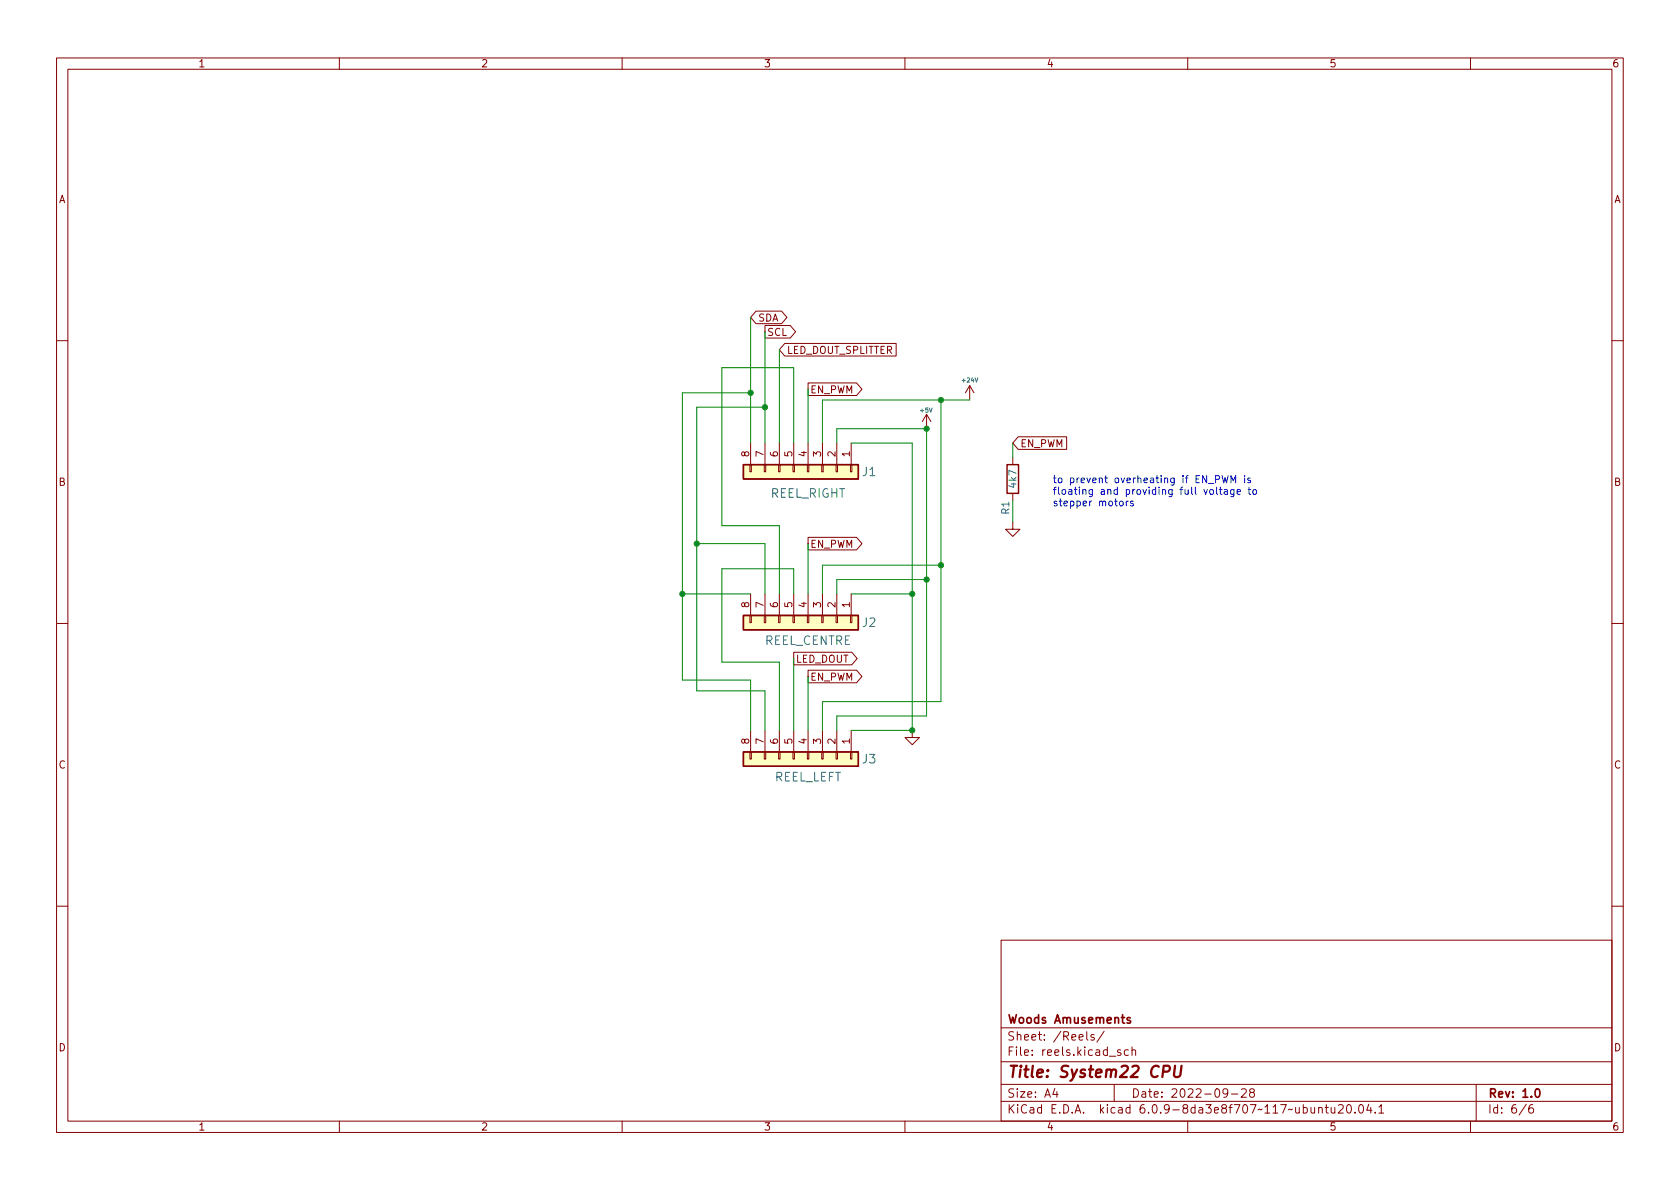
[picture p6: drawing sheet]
<svg xmlns="http://www.w3.org/2000/svg" width="297mm" height="210mm" viewBox="0 0 297 210" stroke-linecap="round" stroke-linejoin="round" font-family="sans-serif">
<g fill="none" stroke="#840000" stroke-width=".18">
<path d="M10 10.2h277v190.1h-277zM12 12.2h273v186.1h-273zM60 10.2v2M110 10.2v2M160 10.2v2M210 10.2v2M260 10.2v2M133.7 55h4.5l.9 1.1-.9 1.1h-4.5l-1-1.1zM135.3 57.6h4.4l1 1.1-1 1.1h-4.4zM10 60.2h2M132.7 78.4v3.8M135.3 78.4v3.8"/>
<path d="M137.8 78.4v3.8M138.7 60.7h19.7v2.3h-19.7l-.9-1.2zM140.3 78.4v3.8M142.9 67.7h8.5l1 1.1-1 1.1h-8.5zM142.9 78.4v3.8M145.4 78.4v3.8M148 78.4v3.8M150.5 78.4v3.8M163.8 73.3l-.7 1.2M163.8 73.3v2.5M163.8 73.3l.8 1.2M171.4 68.2l-.7 1.3"/>
<path d="M171.4 68.2v2.5M171.4 68.2l.8 1.3M180 77.2h8.6v2.3h-8.6l-.9-1.1zM285 60.2h2M132.6 82.2h.2v1.2h-.2zM135.1 82.2h.3v1.2h-.3zM137.7 82.2h.2v1.2h-.2zM140.2 82.2h.3v1.2h-.3zM142.7 82.2h.3v1.2h-.3zM142.9 95h8.5l1 1.1-1 1.1h-8.5zM145.3 82.2h.2v1.2h-.2zM147.8 82.2h.3v1.2h-.3z"/>
<path d="M150.4 82.2h.2v1.2h-.2zM179.1 92.3v1.3h1.2l-1.2 1.3-1.3-1.3h1.3M179.1 80.9v1.3M179.1 87.2v1.3M10 110.2h2M132.6 108.8h.2v1.3h-.2zM132.7 105v3.8M135.1 108.8h.3v1.3h-.3zM135.3 105v3.8M137.7 108.8h.2v1.3h-.2zM137.8 105v3.8M140.2 108.8h.3v1.3h-.3z"/>
<path d="M140.3 115.3h10.3l1 1.2-1 1.1h-10.3zM140.3 105v3.8M142.7 108.8h.3v1.3h-.3zM142.9 118.5h8.5l1 1.1-1 1.1h-8.5zM142.9 105v3.8M145.3 108.8h.2v1.3h-.2zM145.4 105v3.8M147.8 108.8h.3v1.3h-.3zM148 105v3.8M150.4 108.8h.2v1.3h-.2zM150.5 105v3.8M285 110.2h2"/>
<path d="M132.6 133h.2v1.2h-.2zM132.7 129.2v3.8M135.1 133h.3v1.2h-.3zM135.3 129.2v3.8M137.7 133h.2v1.2h-.2zM137.8 129.2v3.8M140.2 133h.3v1.2h-.3zM140.3 129.2v3.8M142.7 133h.3v1.2h-.3zM142.9 129.2v3.8M145.3 133h.2v1.2h-.2zM145.4 129.2v3.8"/>
<path d="M147.8 133h.3v1.2h-.3zM148 129.2v3.8M150.4 133h.2v1.2h-.2zM150.5 129.2v3.8M161.3 129.2v1.2h1.3l-1.3 1.3-1.3-1.3h1.3M10 160.2h2M177 166.3h108v32h-108zM285 160.2h2M60 198.3v2M110 198.3v2M160 198.3v2M177 194.8h108"/>
<path d="M177 191.8h108M177 187.8h108M177 181.8h108M186.5 192.5l-.4 1h1M186.9 193v1M192.1 182.4v1.3l.3 .2M193.4 183l-.3-.1-.2 .2v.3l.5 .1v.4h-.5M195.2 182.4l-1.3 1.9M197 191.8v3M198.1 185.7l-.3-.1-.2 .2v.3l.5 .1v.4h-.5M199.5 185.7l-.4-.1-.3 .3v.4l.1 .3h.6M200.1 185.8l.3-.2 .3 .1 .1 .9"/>
<path d="M200.1 185.1v1.5M210 198.3v2M217.1 193.2l-.3 .3h-.3l-.3-.3 .2-.6 .4-.1 .2 .2a.99 .99 0 0 1-.4 1.3h-.2M217.7 193.5h1.2M219.5 192.7l.6-.2 .2 .2 .1 .3-1 1h1M221.2 193.2l-.3-.3 .1-.2 .2-.2 .4 .1 .2 .2-.1 .2-.6 .2-.2 .3 .1 .4 .2 .1h.4l.2-.3-.1-.4-.2-.1M233.1 196l.3-.2 .3 .1 .1 .9M233.1 195.8v1M234.3 195.8h.6M234.5 195.3v1.3l.4 .2M235.4 195.8v1h.4l.2-.1M236 195.8v1"/>
<path d="M236.6 195.5l.6-.2 .2 .2 .1 .3-.9 1h.9M238.3 195.4l.1-.1a.81 .81 0 0 1 .6 .7 .81 .81 0 0 1-.3 .8h-.1a.81 .81 0 0 1-.6-.6 .81 .81 0 0 1 .3-.8zM239.6 196.7v.1M240.4 195.4l.2-.1a.81 .81 0 0 1 .6 .7 .81 .81 0 0 1-.3 .8h-.2a.81 .81 0 0 1-.6-.6 .81 .81 0 0 1 .3-.8zM242 195.3l-.4 1h1M242.4 195.8v1M243.1 196.7v.1M243.8 195.8l.4-.5v1.5M243.8 196.8h.8M260 198.3v2M261 191.8v6.5M269.9 195.3l-1.3 1.9"/>
<path d="M271 195.3a.6 .6 0 0 0-.7 .7v.5l.1 .3h.5l.2-.1 .1-.5-.2-.2-.4-.1-.3 .3"/>
</g>
<path d="M199.8 180l-.3-.1-.2 .2v.3l.5 .1v.4h-.5M271.6 192.6l.2-.1a.82 .82 0 0 1 .6 .7 .82 .82 0 0 1-.3 .8h-.2a.81 .81 0 0 1-.6-.6 .81 .81 0 0 1 .3-.8z" fill="none" stroke="#840000" stroke-width=".3"/>
<path d="M205.6 189.5h.8a.55 .55 0 0 0 .4-.5 .55 .55 0 0 0-.3-.5h-.7l-.3 2M207.8 188.5l-.2 1.6 .1 .3a.66 .66 0 0 0 1-.3l.2-1.6" fill="none" stroke="#840000" stroke-width=".4"/>
<g fill="#ffffc2" stroke="#ffffc2" stroke-width=".18">
<path d="M131.4 133h20.4v2.5h-20.4z"/>
<path d="M131.4 108.8h20.4v2.6h-20.4z"/>
<path d="M131.4 82.2h20.4v2.5h-20.4z"/>
</g>
<path d="M131.4 82.2h20.4v2.5h-20.4zM178.1 82.2h2v5h-2zM131.4 108.8h20.4v2.6h-20.4zM131.4 133h20.4v2.5h-20.4z" fill="none" stroke="#840000" stroke-width=".25"/>
<g fill="none" stroke="#0000c2" stroke-width=".18">
<path d="M198 88.7l.3-.1 .3 .3v.3l-.3 .3-.3-.1-.1-.2zM199.1 88.6v.9M199.5 88.6l-.4 .3M200.3 88.7l-.3-.1-.1 .2v.2l.4 .1v.3h-.4M214 86.6h.3l.3 .2v.4l-.3 .2h-.3l-.1-.2zM214.9 84.8l.6-.1 .1-.2v-.3l-.7-.1v1.3M215.1 86.1v1.1l.2 .2M215.6 86.6h.5M215.8 86.1v1.1l.3 .2M216.1 84.1l.3 1.3 .2-.9 .3 .9 .3-1.3M216.5 86.6h.5v.8M217 86.9h-.4l-.2 .2 .2 .3h.4"/>
<path d="M217.6 85.4v-1.3l.5 .9 .4-.9v1.3M218.2 86.6v1l-.3 .2h-.3M218.2 86.6h-.4l-.2 .2 .1 .6h.5M218.7 87l.6-.1v-.3h-.4l-.2 .2 .1 .6h.5M220.1 84.1v.1M220.1 84.5v.9M220.7 86.6h.4M220.8 86.1v1.1l.3 .2M221.1 84.6l-.3-.1-.2 .2 .1 .2 .4 .1v.3h-.5M221.6 86.6h.3l.3 .2v.4l-.3 .2h-.3l-.1-.2z"/>
</g>
<g fill="none" stroke="#008400" stroke-width=".18">
<path d="M132.7 56.1v22.3M135.3 58.7v19.7M132.7 69.5h-12.1v50.8h12.1v8.9M135.3 72h-12.1v50.2h12.1v7M137.8 61.8v16.6M140.3 78.4v-13.4h-12.7v28h10.2v12M142.9 68.8v9.6M148 78.4v-2.6h15.8v50.8h-15.8v2.6M150.5 78.4h10.8v50.8h-10.8M166.4 70.7v53.4h-21v5.1M171.4 70.7h-26v7.7M179.1 78.4v2.5"/>
<path d="M123.2 96.1h12.1v8.9M142.9 96.1v8.9M166.4 99.9h-21v5.1M179.1 88.5v3.8M120.6 105h12.1M140.3 105v-4.4h-12.7v16.5h10.2v12.1M140.3 116.5v12.7M142.9 119.6v9.6M150.5 105h10.8M163.8 102.5h-15.8v2.5"/>
</g>
<g fill="#008400" stroke="#008400" stroke-width=".18">
<circle cx="161.3" cy="129.2" r=".46"/>
<circle cx="163.8" cy="102.5" r=".46"/>
<circle cx="161.3" cy="105" r=".46"/>
<circle cx="120.6" cy="105" r=".46"/>
<circle cx="132.7" cy="69.5" r=".46"/>
<circle cx="123.2" cy="96.1" r=".46"/>
<circle cx="135.3" cy="72" r=".46"/>
<circle cx="163.8" cy="75.8" r=".46"/>
<circle cx="166.4" cy="70.7" r=".46"/>
<circle cx="166.4" cy="99.9" r=".46"/>
</g>
<text font-size="2.8" fill="#840000" x="178" y="190.6">Title: System22 CPU</text>
<g font-size="2.1" fill="#008484">
<text x="136.2" y="88">REEL_RIGHT</text>
<text x="152.5" y="84.2">J1</text>
<text x="152.5" y="110.9">J2</text>
<text x="135.1" y="114">REEL_CENTRE</text>
<text x="152.5" y="135">J3</text>
<text x="136.8" y="138.2">REEL_LEFT</text>
</g>
<g font-size="2.1" fill="#840000">
<text x="178" y="184">Sheet: /Reels/</text>
<text x="178" y="181">Woods Amusements</text>
<text x="178" y="186.7">File: reels.kicad_sch</text>
<text x="178" y="196.9">KiCad E.D.A. kicad 6.0.9-8da3e8f707~117~ubuntu20.04.1</text>
<text x="178" y="194.1">Size: A4</text>
<text x="200" y="194.1">Date: 2022-09-28</text>
<text x="263" y="194.1">Rev: 1.0</text>
<text x="263" y="196.9">Id: 6/6</text>
</g>
<g font-size="1.8" fill="#840000">
<text x="35" y="11.9">1</text>
<text x="85" y="11.9">2</text>
<text x="135" y="11.9">3</text>
<text x="185" y="11.9">4</text>
<text x="235" y="11.9">5</text>
<text x="285" y="11.9">6</text>
<text x="10.3" y="35.9">A</text>
<text x="285.3" y="35.9">A</text>
<text x="134" y="56.9">SDA</text>
<text x="135.6" y="59.4">SCL</text>
<text x="139.1" y="62.6">LED_DOUT_SPLITTER</text>
<text x="143.2" y="69.6">EN_PWM</text>
<text x="132.5" y="80.8" transform="rotate(-90 132.5 80.8)">8</text>
<text x="135" y="80.8" transform="rotate(-90 135 80.8)">7</text>
<text x="137.5" y="80.8" transform="rotate(-90 137.5 80.8)">6</text>
<text x="140.1" y="80.8" transform="rotate(-90 140.1 80.8)">5</text>
<text x="142.6" y="80.8" transform="rotate(-90 142.6 80.8)">4</text>
<text x="145.2" y="80.8" transform="rotate(-90 145.2 80.8)">3</text>
<text x="147.7" y="80.8" transform="rotate(-90 147.7 80.8)">2</text>
<text x="150.2" y="80.8" transform="rotate(-90 150.2 80.8)">1</text>
<text x="180.3" y="79.1">EN_PWM</text>
<text x="10.3" y="85.9">B</text>
<text x="285.3" y="85.9">B</text>
<text x="143.2" y="96.9">EN_PWM</text>
<text x="132.5" y="107.4" transform="rotate(-90 132.5 107.4)">8</text>
<text x="135" y="107.4" transform="rotate(-90 135 107.4)">7</text>
<text x="137.5" y="107.4" transform="rotate(-90 137.5 107.4)">6</text>
<text x="140.1" y="107.4" transform="rotate(-90 140.1 107.4)">5</text>
<text x="142.6" y="107.4" transform="rotate(-90 142.6 107.4)">4</text>
<text x="145.2" y="107.4" transform="rotate(-90 145.2 107.4)">3</text>
<text x="147.7" y="107.4" transform="rotate(-90 147.7 107.4)">2</text>
<text x="150.2" y="107.4" transform="rotate(-90 150.2 107.4)">1</text>
<text x="140.7" y="117.2">LED_DOUT</text>
<text x="143.2" y="120.4">EN_PWM</text>
<text x="132.5" y="131.6" transform="rotate(-90 132.5 131.6)">8</text>
<text x="135" y="131.6" transform="rotate(-90 135 131.6)">7</text>
<text x="137.5" y="131.6" transform="rotate(-90 137.5 131.6)">6</text>
<text x="140.1" y="131.6" transform="rotate(-90 140.1 131.6)">5</text>
<text x="142.6" y="131.6" transform="rotate(-90 142.6 131.6)">4</text>
<text x="145.2" y="131.6" transform="rotate(-90 145.2 131.6)">3</text>
<text x="147.7" y="131.6" transform="rotate(-90 147.7 131.6)">2</text>
<text x="150.2" y="131.6" transform="rotate(-90 150.2 131.6)">1</text>
<text x="10.3" y="135.9">C</text>
<text x="285.3" y="135.9">C</text>
<text x="10.3" y="185.9">D</text>
<text x="285.3" y="185.9">D</text>
<text x="35" y="199.9">1</text>
<text x="85" y="199.9">2</text>
<text x="135" y="199.9">3</text>
<text x="185" y="199.9">4</text>
<text x="235" y="199.9">5</text>
<text x="285" y="199.9">6</text>
</g>
<g font-size="1.8" fill="#008484">
<text x="179.7" y="86.2" transform="rotate(-90 179.7 86.2)">4k7</text>
<text x="178.4" y="90.9" transform="rotate(-90 178.4 90.9)">R1</text>
</g>
<g font-size="1.8" fill="#0000c2">
<text x="186.1" y="85.4">to prevent overheating if EN_PWM is</text>
<text x="186.1" y="87.5">floating and providing full voltage to</text>
<text x="186.1" y="89.5">stepper motors</text>
</g>
<g font-size="1.1" fill="#008484">
<text x="170.2" y="67.6">+24V</text>
<text x="162.8" y="72.9">+5V</text>
</g>
</svg>
